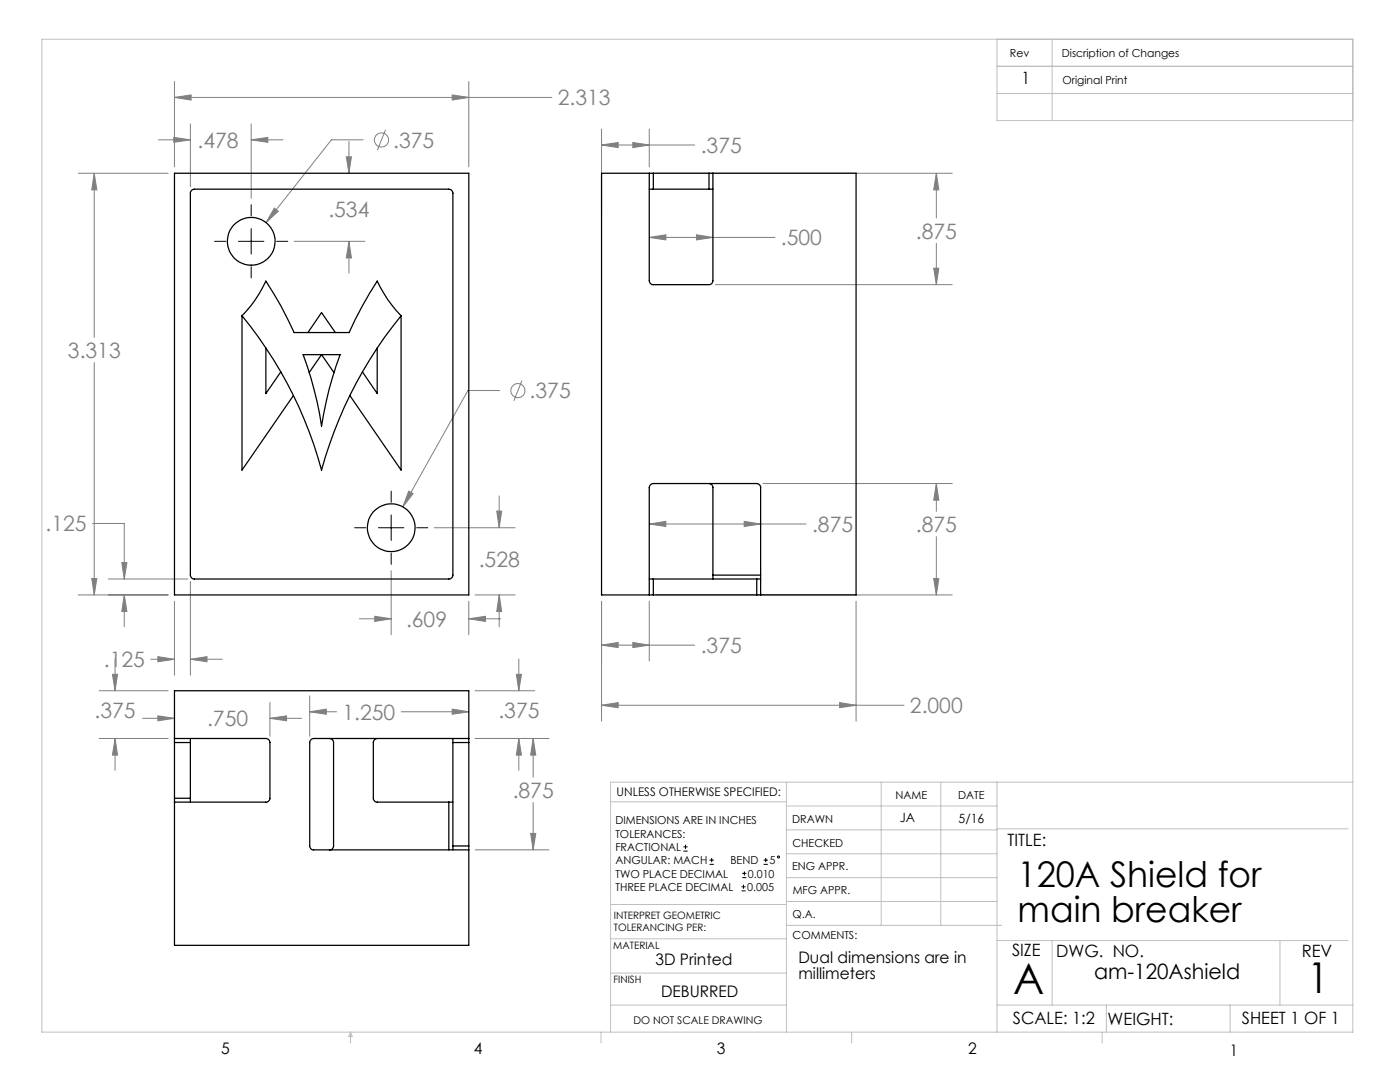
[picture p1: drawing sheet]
<svg xmlns="http://www.w3.org/2000/svg" width="279mm" height="216mm" viewBox="0 0 279 216" stroke-linecap="round" stroke-linejoin="round" font-family="sans-serif">
<g fill="none" stroke="#808080" stroke-width=".2">
<path d="M34.8 19.4l3.3-.5v1.1zM34.8 16.3v17M34.8 19.4h75.3M90.2 18.9l3.4 .5-3.4 .6zM93.6 16.3v17M15.6 34.6h17.9M18.8 34.6l.5 3.3h-1zM18.8 34.6v32.7M31.6 27.9h6.4M34.7 27.4l3.3 .5-3.3 .5zM38 24.7v12.6M50.1 27.9l3.3-.5v1z"/>
<path d="M50.1 27.9h6.4M50.1 24.7v14.9M69.1 31.3h1l-.5 3.3zM69.6 28.2v6.4M72.5 27.9h-6.4l-13 16.5M76.9 25.9l-1.6 4.1M120.1 28.9l3.3-.5v1.1zM120.1 25.8v16.3M120.1 28.9h18.5M126.3 28.4l3.3 .5-3.3 .6zM129.6 25.8v7.5M130.8 34.6h59.2"/>
<path d="M186.9 34.6l.5 3.3h-1.1zM186.9 34.6v8.9M54.8 41.5l.7 .7-2.4 2.2zM58.7 48.2h14.1M69.6 48.2l.5 3.3h-1zM69.6 48.2v6.3M129.6 47.4l3.3-.6v1.1zM129.6 47.4h25.1M139 46.8l3.3 .6-3.3 .5zM142.8 56.8h47.2M186.3 53.5h1.1l-.5 3.3zM186.9 48.5v8.3"/>
<path d="M18.8 72.4v46.3M99.7 77.9h-6.3l-13 23.2M104.2 75.9l-1.6 4.1M81.6 98l.8 .5-2 2.6zM99.6 99v6.3M152.3 96.5h37.7M186.9 96.5l.5 3.3h-1.1zM186.9 96.5v5.5M15.6 118.7h17.9M18.3 115.4h1l-.5 3.3zM18.5 104.5h6.3v11M21.6 115.5h15.9"/>
<path d="M24.3 112.3h1l-.5 3.2zM24.8 118.7l.5 3.3h-1zM24.8 118.7v6.4M34.8 120v14.7M38 116v18.7M78.1 113.9v12.7M86.6 105.3h16.2M93.6 120v6.6M94.8 118.7h8M99.1 102h1l-.5 3.3zM99.6 118.7l.5 3.3h-1zM99.6 118.7v6.4"/>
<path d="M120.1 120v23.9M129.6 104.6l3.3-.6v1.1zM129.6 120v11.9M129.6 104.6h31.3M130.8 118.7h59.2M148.5 104l3.3 .6-3.3 .5zM170.9 120v23.9M186.3 115.4h1.1l-.5 3.3zM186.9 107.1v11.6M19.8 137.8h13.7M22.4 134.5h1.1l-.5 3.3zM23 131.5v6.3"/>
<path d="M30.1 131.6h4.7M31.5 131l3.3 .6-3.3 .4zM38 131.6l3.3-.6v1zM38 131.6h6.3M61.8 138.9v8M71.7 123.5h6.4M74.8 123l3.3 .5-3.3 .5zM93.6 123.5l3.3-.5v1zM93.6 123.5h6.3M94.8 137.8h11.9M103 134.5h1.1l-.6 3.3zM103.5 131.5v6.3"/>
<path d="M120.1 128.7l3.3-.5v1zM120.1 128.7h18.5M126.3 128.2l3.3 .5-3.3 .5zM19.8 147.4h13.7M23 147.4l.5 3.3h-1.1zM23 147.4v6.3M28.5 143.3h6.3M31.5 142.8l3.3 .5-3.3 .5zM53.9 143.3l3.3-.5v1zM53.9 140.2v6.7M53.9 143.3h6.3M61.8 142l3.3-.5v1z"/>
<path d="M61.8 142h5.4M80.1 142h13.5M90.2 141.5l3.4 .5-3.4 .5zM94.8 147.4h14.8M103.5 147.4l.6 3.3h-1.1zM103.5 147.4v6.3M106.4 147.4l.5 3.3h-1zM106.4 147.4v7.7M120.1 140.7l3.3-.5v1zM120.1 140.7h60.3M167.6 140.2l3.3 .5-3.3 .5zM94.8 169.6h14.8"/>
<path d="M105.9 166.3h1l-.5 3.3zM106.4 160.1v9.5"/>
<circle cx="76.1" cy="27.9" r="1.42"/>
<circle cx="103.4" cy="77.9" r="1.41"/>
</g>
<g fill="none" stroke="#000" stroke-width=".2">
<path d="M42.8 48.2h2.2M47.6 48.2h5.1M50.1 40.9v2.2M50.1 45.6v5.1M50.1 53.2v2.3M55.2 48.2h2.2M78.1 98v2.2M70.8 105.3h2.2M75.5 105.3h5.1M78.1 102.8v5M78.1 110.4v2.2M83.1 105.3h2.3"/>
<path d="M136.4 169.8h.8M136.4 169h.8M136.8 168.6v.8M141.6 172.5h.9M141.6 171.6h.9M142 171.2v.8M148 177.8h.8M148 177h.8M148.1 175.1h.8M148.1 174.3h.8M148.4 176.5v.8M148.6 173.9v.8"/>
<path d="M152.4 172.5h.8M152.4 171.6h.8M152.8 171.2v.8"/>
<circle cx="155.4" cy="171" r=".2"/>
</g>
<g fill="none" stroke="#c0c0c0" stroke-width=".2">
<path d="M8.4 7.8h261.6v198.2h-261.6zM199 7.8v16.3h71M199 13.2h71M199 18.7h71M210 7.8v16.3M121.8 160h35.2M157 156.1v49.9M175.9 156.1v28.5M187.7 156.1v28.5M199 156.1v49.9M270 156.1h-148.2v49.9M157 170.4h42"/>
<path d="M157 165.6h42M157 160.8h42M157 175.1h42M157 179.9h42M199 165.4h70.1M121.8 194.2h35.2M121.8 187.3h35.2M121.8 180.5h35.2M157 184.6h42.9M199 187.7h70.1M210 187.7v12.9M255.4 187.7v12.9"/>
<path d="M70 206v2.1M70 206l.3 .8h-.7zM119.9 206v2.1M121.8 200.6h35.2M170 206v2.1M199 200.6h71M220 206v2.1M220.8 200.6v5.4M245.5 200.6v5.4"/>
</g>
<path d="M34.8 19.4l3.3-.5v1.1zM90.2 18.9l3.4 .5-3.4 .6zM18.8 34.6l.5 3.3h-1zM18.3 115.4h1l-.5 3.3zM54.8 41.5l-1.7 2.9 2.4-2.2zM81.6 98l-1.2 3.1 2-2.6zM50.1 27.9l3.3-.5v1zM34.7 27.4l3.3 .5-3.3 .5zM69.6 48.2l.5 3.3h-1zM69.1 31.3h1l-.5 3.3zM99.6 118.7l.5 3.3h-1zM99.1 102h1l-.5 3.3zM74.8 123l3.3 .5-3.3 .5zM93.6 123.5l3.3-.5v1zM24.3 112.3h1l-.5 3.2zM24.8 118.7l.5 3.3h-1zM31.5 131l3.3 .6-3.3 .4zM38 131.6l3.3-.6v1zM186.9 34.6l.5 3.3h-1.1zM186.3 53.5h1.1l-.5 3.3zM120.1 28.9l3.3-.5v1.1zM126.3 28.4l3.3 .5-3.3 .6zM139 46.8l3.3 .6-3.3 .5zM129.6 47.4l3.3-.6v1.1zM129.6 104.6l3.3-.6v1.1zM148.5 104l3.3 .6-3.3 .5zM186.9 96.5l.5 3.3h-1.1zM186.3 115.4h1.1l-.5 3.3zM126.3 128.2l3.3 .5-3.3 .5zM120.1 128.7l3.3-.5v1zM120.1 140.7l3.3-.5v1zM167.6 140.2l3.3 .5-3.3 .5zM23 147.4l.5 3.3h-1.1zM22.4 134.5h1.1l-.5 3.3zM105.9 166.3h1l-.5 3.3zM106.4 147.4l.5 3.3h-1zM103.5 147.4l.6 3.3h-1.1zM103 134.5h1.1l-.6 3.3zM53.9 143.3l3.3-.5v1zM31.5 142.8l3.3 .5-3.3 .5zM61.8 142l3.3-.5v1zM90.2 141.5l3.4 .5-3.4 .5z" fill="#808080"/>
<g fill="none" stroke="#000" stroke-width=".25">
<path d="M34.8 34.6h58.8v84.1h-58.8zM38.2 38l.6-.3h50.8a.85 .85 0 0 1 .8 .9v76.2a.78 .78 0 0 1-.8 .7h-50.8a.78 .78 0 0 1-.8-.7v-76.4zM129.6 34.6v21.4a.78 .78 0 0 0 .8 .8h11.1a.73 .73 0 0 0 .8-.8v-21.4M129.6 37.7h.8M129.6 34.6h.8M129.6 34.6h-9.5v84.1h9.5M130.4 37.7h11.1M130.4 34.6h11.1M130.4 34.6v3.1M141.5 37.7h.8M141.5 34.6h.8M141.5 34.6v3.1"/>
<path d="M142.3 34.6h28.6v84.1h-19.1M48.3 63a24.2 24.2 0 0 0 4.8-6.9 70.2 70.2 0 0 1 5.6 10.3h11a74.7 74.7 0 0 1 5.6-10.3l.6 1.3a23.7 23.7 0 0 0 4.1 5.6M48.3 63a82.1 82.1 0 0 1 15.9 30.8 83.5 83.5 0 0 1 15.8-30.8M48.3 63v30.8l10.3-14.9M53.1 69.4v9.1l3-4.3M60.5 70.8h7.4a70.6 70.6 0 0 0-3.7 14.2 73.7 73.7 0 0 0-3.7-14.2zM61.5 66.4l2.7-4 2.7 4M61.7 74.3l2.5-3.5 2.4 3.5M75.3 69.4v9.1l-3-4.3M80 63v30.8l-10.2-14.9M141.5 96.5a.78 .78 0 0 1 .8 .8v17.5M129.6 118.7v-21.4a.85 .85 0 0 1 .8-.8h20.6a.78 .78 0 0 1 .8 .8v21.4"/>
<path d="M129.6 115.5h.8M129.6 118.7h.8M130.4 118.7h20.6M130.4 115.5h20.6M130.4 115.5v3.2M142.3 114.8v.7M142.3 114.8h9.5M151 115.5h.8M151 118.7h.8M151 115.5v3.2M34.8 147.4h18.3a.85 .85 0 0 1 .8 .8v11.1a.78 .78 0 0 1-.8 .8h-18.3M34.8 147.4v.8"/>
<path d="M34.8 159.3v.8M34.8 147.4v-9.6h58.8v9.6M34.8 148.2v11.1M34.8 148.2h3.2M34.8 159.3h3.2M38 147.4v.8M38 159.3v.8M38 148.2v11.1M65.8 147.4a.85 .85 0 0 1 .8 .8v20.6a.78 .78 0 0 1-.8 .8M75.3 147.4a.85 .85 0 0 0-.8 .8v11.1a.78 .78 0 0 0 .8 .8h14.3M90.4 147.4v.8M90.4 148.2v20.6"/>
<path d="M90.4 148.2h3.2M93.6 147.4h-31a.85 .85 0 0 0-.8 .8v20.6a.78 .78 0 0 0 .8 .8h31M93.6 147.4v.8M93.6 148.2v20.6M34.8 160.1v28.5h58.8v-19M89.6 160.1h.8M89.6 160.1v9.5M90.4 168.8v.8M90.4 168.8h3.2M93.6 168.8v.8"/>
<circle cx="50.1" cy="48.2" r="4.8"/>
<circle cx="78.1" cy="105.3" r="4.8"/>
</g>
<g font-size="8.5">
<text x="202.2" y="198.3">A</text>
<text x="260.9" y="198.1">1</text>
</g>
<g font-size="7.1">
<text x="203.1" y="176.9">120A Shield for</text>
<text x="203.1" y="184">main breaker</text>
</g>
<g font-size="4.2" fill="#808080">
<text x="111.3" y="21">2.313</text>
<text x="39.4" y="29.5">.478</text>
<text x="78.5" y="29.5">.375</text>
<text x="139.8" y="30.5">.375</text>
<text x="65.5" y="43.3">.534</text>
<text x="182.8" y="47.6">.875</text>
<text x="155.8" y="48.9">.500</text>
<text x="13.6" y="71.4">3.313</text>
<text x="105.7" y="79.5">.375</text>
<text x="9.1" y="106">.125</text>
<text x="162.1" y="106.1">.875</text>
<text x="182.8" y="106.1">.875</text>
<text x="95.5" y="113">.528</text>
<text x="81" y="125.1">.609</text>
<text x="139.8" y="130.3">.375</text>
<text x="20.7" y="133.1">.125</text>
<text x="18.9" y="143.3">.375</text>
<text x="68.4" y="143.6">1.250</text>
<text x="99.5" y="143.3">.375</text>
<text x="181.6" y="142.3">2.000</text>
<text x="41.3" y="144.9">.750</text>
<text x="102.3" y="159.2">.875</text>
</g>
<text font-size="4.2" x="218.3" y="195.3">am-120Ashield</text>
<g font-size="3.4">
<text x="203.9" y="16.8">1</text>
<text x="201.1" y="168.8">TITLE:</text>
<text x="202" y="190.8">SIZE</text>
<text x="210.8" y="190.9">DWG. NO.</text>
<text x="259.8" y="191">REV</text>
<text x="202.1" y="204.4">SCALE: 1:2</text>
<text x="221" y="204.5">WEIGHT:</text>
<text x="247.8" y="204.4">SHEET 1 OF 1</text>
</g>
<g font-size="3.2">
<text x="130.8" y="192.5">3D Printed</text>
<text x="159.3" y="192.2">Dual dimensions are in</text>
<text x="159.3" y="195.4">millimeters</text>
<text x="131.9" y="198.9">DEBURRED</text>
<text x="44.2" y="210.4">5</text>
<text x="94.6" y="210.3">4</text>
<text x="143.1" y="210.4">3</text>
<text x="193.2" y="210.3">2</text>
<text x="245.4" y="210.6">1</text>
</g>
<g font-size="2.5">
<text x="179.6" y="164.1">JA</text>
<text x="191.3" y="164.2">5/16</text>
</g>
<text font-size="2.4" x="123.1" y="158.9">UNLESS OTHERWISE SPECIFIED:</text>
<g font-size="2.2">
<text x="201.6" y="11.4">Rev</text>
<text x="211.9" y="11.4">Discription of Changes</text>
<text x="212" y="16.8">Original Print</text>
<text x="178.7" y="159.4">NAME</text>
<text x="191.2" y="159.4">DATE</text>
<text x="122.8" y="164.5">DIMENSIONS ARE IN INCHES</text>
<text x="122.8" y="167.1">TOLERANCES:</text>
<text x="158.1" y="164.2">DRAWN</text>
<text x="122.8" y="169.8">FRACTIONAL</text>
<text x="122.8" y="172.5">ANGULAR: MACH</text>
<text x="145.8" y="172.5">BEND</text>
<text x="153.5" y="172.5">5</text>
<text x="158.1" y="173.7">ENG APPR.</text>
<text x="158.2" y="169.1">CHECKED</text>
<text x="122.8" y="177.8">THREE PLACE DECIMAL</text>
<text x="122.8" y="175.1">TWO PLACE DECIMAL</text>
<text x="149.1" y="177.8">0.005</text>
<text x="149.3" y="175.1">0.010</text>
<text x="158.2" y="178.4">MFG APPR.</text>
<text x="158.2" y="183.2">Q.A.</text>
<text x="158.2" y="187.4">COMMENTS:</text>
</g>
<text font-size="2.1" x="126.4" y="204.3">DO NOT SCALE DRAWING</text>
<g font-size="2">
<text x="122.5" y="183.3">INTERPRET GEOMETRIC</text>
<text x="122.5" y="185.9">TOLERANCING PER:</text>
<text x="122.4" y="189.4">MATERIAL</text>
<text x="122.4" y="196.2">FINISH</text>
</g>
</svg>
